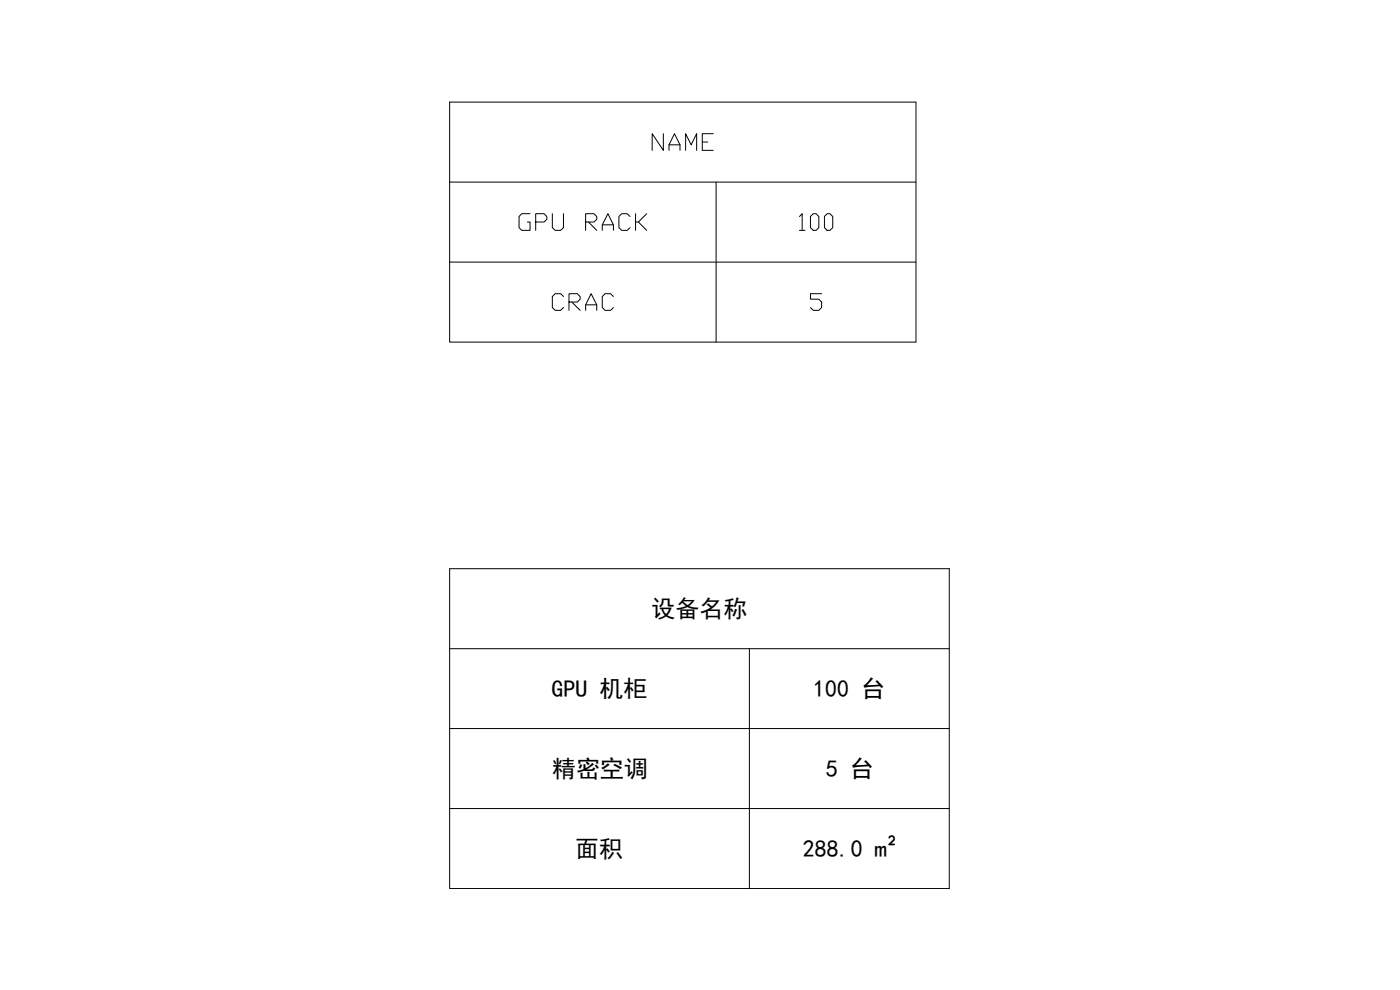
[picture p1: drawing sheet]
<svg xmlns="http://www.w3.org/2000/svg" width="420mm" height="297mm" viewBox="0 0 420 297" stroke-linecap="round" stroke-linejoin="round" font-family="sans-serif">
<!-- layer: TEXT -->
<path d="M134.9 30.6h140v72h-140zM134.9 54.6h140M214.9 54.6v48M134.9 78.6h140M246.6 88.1h-3.4v1.7h2.5l.9 .8v1.7l-.9 .8h-1.6l-.9-.8M134.9 170.6h150v96h-150zM134.9 194.6h150M224.9 194.6v72M134.9 218.6h150M134.9 242.6h150" fill="none" stroke="#000" stroke-width=".3"/>
<g font-size="8.8">
<text x="194.4" y="46.2">NAME</text>
<text x="154.5" y="70.2">GPU RACK</text>
<text x="238.8" y="70.2">100</text>
<text x="164.4" y="94.2">CRAC</text>
</g>
<g font-size="7.2">
<text x="195.5" y="185.2">设备名称</text>
<text x="165.6" y="209.2">GPU 机柜</text>
<text x="244" y="209.2">100 台</text>
<text x="165.7" y="233.2">精密空调</text>
<text x="247.9" y="233.2">5 台</text>
<text x="172.6" y="257.1">面积</text>
<text x="240.9" y="257.1">288.0 m²</text>
</g>
</svg>
